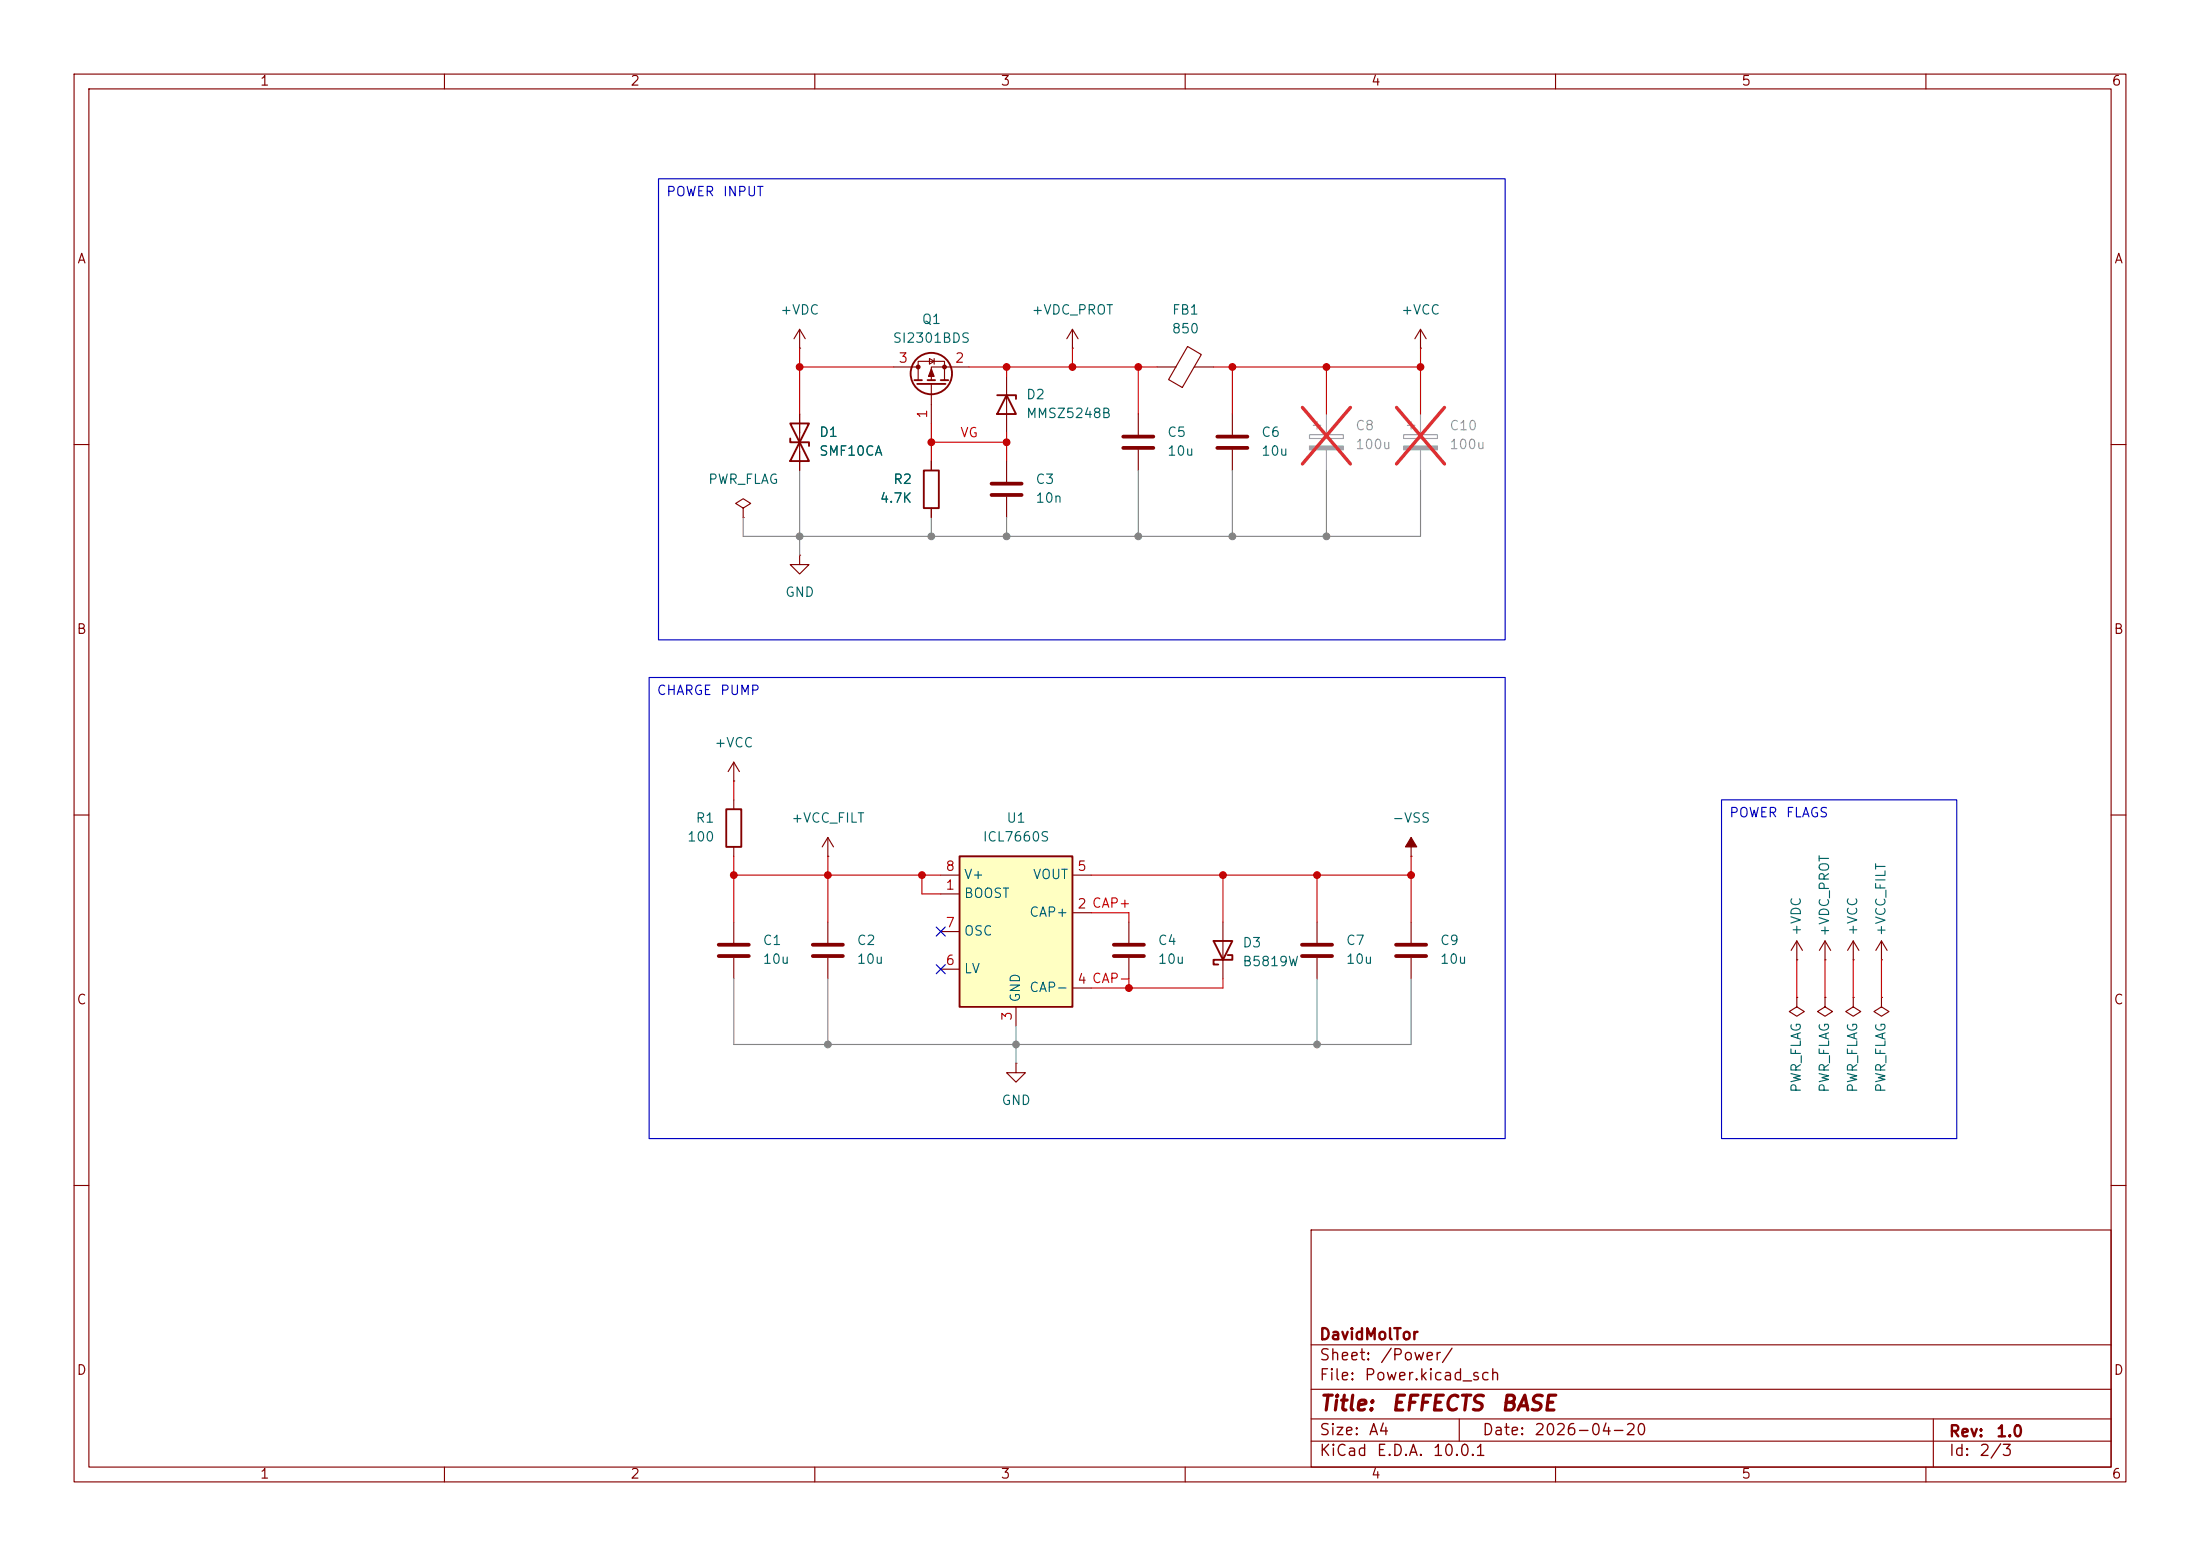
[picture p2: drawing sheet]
<svg xmlns="http://www.w3.org/2000/svg" width="297mm" height="210mm" viewBox="0 0 297 210" stroke-linecap="round" stroke-linejoin="round" font-family="sans-serif">
<g fill="none" stroke="#840000" stroke-width=".15">
<path d="M10 10h277v190h-277zM12 12h273v186h-273zM60 10v2M110 10v2M160 10v2M210 10v2M260 10v2M107.9 55.9v7.6M120.6 49.5h3.4M124 51.3v-2.5h3.5v2.5M125.5 48.4l.6 .4-.6 .3zM125.7 51.8v5.4"/>
<path d="M126.1 48.4v.7M130.8 49.5h-5.1v1.8M10 60h2M125.7 62.2v1.3M125.7 68.6v1.3M285 60h2M10 110h2M99.1 105.4h.1M99.1 102.9v2.5M99.1 108v1.2M99.1 114.3v1.3M99.1 102.9l-.8 1.2"/>
<path d="M99.1 102.9l.7 1.2M111.8 115.6h.1M111.8 113v2.6M111.8 113l-.8 1.3M111.8 113l.7 1.3M190.5 115.6h.1M190.5 113v2.6M285 110h2M99.1 124.5v2.8M99.1 129.3v2.8M111.8 124.5v2.8M111.8 129.3v2.8"/>
<path d="M152.4 124.5v2.8M152.4 129.3v2.8M165.1 124.5v7.6M177.8 124.5v2.8M177.8 129.3v2.8M190.5 124.5v2.8M190.5 129.3v2.8M242.6 129.5h.1M242.6 134.6v1.3l1 .6-1 .7-1-.7 1-.6M242.6 134.6h.1M242.6 127l-.8 1.3M242.6 127l.7 1.3"/>
<path d="M242.6 127v2.5M246.4 129.5h.1M246.4 134.6v1.3l1 .6-1 .7-1-.7 1-.6M246.4 134.6h.1M246.4 127l-.8 1.3M246.4 127l.7 1.3M246.4 127v2.5M250.2 129.5h.1M250.2 134.6v1.3l1 .6-1 .7-1-.7 1-.6M250.2 134.6h.1M250.2 127l-.8 1.3M250.2 127l.8 1.3"/>
<path d="M250.2 127v2.5M254 129.5h.1M254 134.6v1.3l1 .6-1 .7-1-.7 1-.6M254 134.6h.1M254 127l-.8 1.3M254 127l.8 1.3M254 127v2.5M10 160h2M177 166h108v32h-108zM285 160h2M60 198v2M110 198v2"/>
<path d="M160 198v2M177 194.5h108M177 191.5h108M177 187.5h108M177 181.5h108M197 191.5v3M210 198v2M260 198v2M261 191.5v6.5"/>
</g>
<g fill="none" stroke="#840000" stroke-width=".25">
<path d="M106.7 57.2h2.5l-2.5 5h2.5zM106.7 59.2v.5h2.5v.5M123.4 51.3h1.1M123.8 51.8h3.8M125.2 51.3h1M127 51.3h1M124.7 63.5h2v5.1h-2zM98 109.2h2.1v5.1h-2.1zM163.8 127h2.6l-1.3 2.5zM165.7 128.9h.7v.6h-2.6v.7h.7"/>
<circle cx="125.7" cy="50.4" r="2.79"/>
</g>
<g fill="#840000" stroke="#840000" stroke-width=".15">
<path d="M125.7 49.8l.4 1h-.8z"/>
<path d="M190.5 113l.8 1.3h-1.6z"/>
<circle cx="124" cy="49.5" r=".25"/>
<circle cx="127.5" cy="49.5" r=".25"/>
</g>
<path d="M97 127.5h4.1M97 129h4.1M109.7 127.5h4.1M109.7 129h4.1M150.4 127.5h4M150.4 129h4M175.8 127.5h4M175.8 129h4M188.5 127.5h4M188.5 129h4" fill="none" stroke="#840000" stroke-width=".51"/>
<path d="M129.5 115.6h15.3v20.3h-15.3z" fill="#ffffc2"/>
<path d="M134.6 53.3h2.6v.5M135.9 53.3l1.3 2.6h-2.6zM129.5 115.6h15.3v20.3h-15.3z" fill="none" stroke="#840000" stroke-width=".25"/>
<g fill="none" stroke="#840000" stroke-width=".15">
<path d="M107.9 47h.1M107.9 44.5l-.7 1.2M107.9 44.5l.8 1.2M107.9 44.5v2.5M107.9 55.9v2.5M135.9 50.8v7.6M144.8 47h.1M144.8 44.5l-.8 1.2M144.8 44.5l.7 1.2M144.8 44.5v2.5M153.7 55.9v2.8M156.2 49.5h2.5"/>
<path d="M160.3 46.8l1.9 1.1-2.6 4.4-1.8-1.1zM161.2 49.5h2.6M166.4 55.9v2.8M191.8 47h.1M191.8 44.5l-.8 1.2M191.8 44.5l.7 1.2M191.8 44.5v2.5M100.3 68.6l1-.7-1-.6-1 .6 1 .7v1.3M100.3 69.9h.1M107.9 74.9v1.3h1.3l-1.3 1.3-1.2-1.3h1.2M107.9 74.9h.1M107.9 61v2.5"/>
<path d="M125.7 62.2v1.3M125.7 68.6v1.3M135.9 62.2v2.8M135.9 67.1v2.8M153.7 60.7v2.8M166.4 60.7v2.8M127 118.1h2.5M144.8 118.1h2.5M127 120.7h2.5M127 130.8h2.5M127 125.7h2.5M137.2 135.9v2.5"/>
<path d="M144.8 123.2h2.5M144.8 133.4h2.5M137.2 143.5v1.3h1.2l-1.2 1.3-1.3-1.3h1.3M137.2 143.5h.1"/>
</g>
<path d="M151.6 58.9h4.1M164.3 58.9h4.1M133.9 65.3h4M133.9 66.8h4M151.6 60.5h4.1M164.3 60.5h4.1" fill="none" stroke="#840000" stroke-width=".51"/>
<path d="M176.8 58.7h4.6v.5h-4.6zM177.3 57.4h1M177.8 56.9v1M179.1 55.9v2.8M189.5 58.7h4.6v.5h-4.6zM190 57.4h1M190.5 56.9v1M191.8 55.9v2.8M179.1 60.7v2.8M191.8 60.7v2.8" fill="none" stroke="#a1a1a1" stroke-width=".15"/>
<g fill="#a1a1a1" stroke="#a1a1a1" stroke-width=".15">
<path d="M176.8 60.2h4.6v.5h-4.6z"/>
<path d="M189.5 60.2h4.6v.5h-4.6z"/>
</g>
<path d="M175.8 55l6.5 7.6M182.3 55l-6.5 7.6M188.5 55l6.5 7.6M195 55l-6.5 7.6" fill="none" stroke="#e12e31" stroke-width=".46"/>
<g fill="none" stroke="#c20000" stroke-width=".15">
<path d="M107.9 49.5h12.7M107.9 47v8.9M125.7 57.2v5M125.7 59.7h10.2M130.8 49.5h25.4M135.9 49.5v1.3M135.9 58.4v3.8M144.8 47v2.5M153.7 49.5v6.4M163.8 49.5h28M166.4 49.5v6.4M179.1 49.5v6.4"/>
<path d="M191.8 47v8.9M99.1 118.1h27.9M99.1 105.4v2.6M99.1 115.6v8.9M111.8 115.6v8.9M124.5 118.1v2.6h2.5M147.3 118.1h43.2M165.1 118.1v6.4M177.8 118.1v6.4M190.5 115.6v8.9M147.3 123.2h5.1v1.3M152.4 132.1v1.3"/>
<path d="M165.1 132.1v1.3h-17.8M242.6 129.5v5.1M246.4 129.5v5.1M250.2 129.5v5.1M254 129.5v5.1"/>
</g>
<path d="M107.9 63.5v11.4M125.7 69.9v2.5M135.9 69.9v2.5M153.7 63.5v8.9M166.4 63.5v8.9M179.1 63.5v8.9M191.8 63.5v8.9h-91.5v-2.5M99.1 132.1v8.9h91.4v-8.9M111.8 132.1v8.9M137.2 138.4v5.1M177.8 132.1v8.9" fill="none" stroke="#848484" stroke-width=".15"/>
<path d="M126.4 125.1l1.2 1.2M126.4 130.2l1.2 1.2M127.6 125.1l-1.2 1.2M127.6 130.2l-1.2 1.2" fill="none" stroke="#000084" stroke-width=".15"/>
<path d="M88.9 24.1h114.3v62.3h-114.3zM87.6 91.4h115.6v62.3h-115.6zM232.4 108h31.8v45.7h-31.8z" fill="none" stroke="#0000c2" stroke-width=".15"/>
<g fill="#c20000" stroke="#c20000" stroke-width=".14">
<circle cx="190.5" cy="118.1" r=".46"/>
<circle cx="152.4" cy="133.4" r=".46"/>
<circle cx="111.8" cy="118.1" r=".46"/>
<circle cx="99.1" cy="118.1" r=".46"/>
<circle cx="124.5" cy="118.1" r=".46"/>
<circle cx="166.4" cy="49.5" r=".46"/>
<circle cx="179.1" cy="49.5" r=".46"/>
<circle cx="191.8" cy="49.5" r=".46"/>
<circle cx="165.1" cy="118.1" r=".46"/>
<circle cx="177.8" cy="118.1" r=".46"/>
<circle cx="107.9" cy="49.5" r=".46"/>
<circle cx="125.7" cy="59.7" r=".46"/>
<circle cx="135.9" cy="59.7" r=".46"/>
<circle cx="153.7" cy="49.5" r=".46"/>
<circle cx="144.8" cy="49.5" r=".46"/>
<circle cx="135.9" cy="49.5" r=".46"/>
</g>
<g fill="#848484" stroke="#848484" stroke-width=".14">
<circle cx="177.8" cy="141" r=".46"/>
<circle cx="137.2" cy="141" r=".46"/>
<circle cx="111.8" cy="141" r=".46"/>
<circle cx="166.4" cy="72.4" r=".46"/>
<circle cx="153.7" cy="72.4" r=".46"/>
<circle cx="179.1" cy="72.4" r=".46"/>
<circle cx="125.7" cy="72.4" r=".46"/>
<circle cx="135.9" cy="72.4" r=".46"/>
<circle cx="107.9" cy="72.4" r=".46"/>
</g>
<g font-size="2" fill="#840000">
<text x="178" y="190.9">Title:</text>
<text x="187.7" y="190.9">EFFECTS</text>
<text x="202.5" y="190.9">BASE</text>
</g>
<g font-size="1.5" fill="#840000">
<text x="178" y="184">Sheet:</text>
<text x="178" y="181.2">DavidMolTor</text>
<text x="186.2" y="184">/Power/</text>
<text x="178" y="186.7">File:</text>
<text x="184.1" y="186.7">Power.kicad_sch</text>
<text x="178" y="196.9">KiCad</text>
<text x="178" y="194.1">Size:</text>
<text x="184.7" y="194.1">A4</text>
<text x="185.7" y="196.9">E.D.A.</text>
<text x="193.3" y="196.9">10.0.1</text>
<text x="200" y="194.1">Date:</text>
<text x="207" y="194.1">2026-04-20</text>
<text x="263" y="194.3">Rev:</text>
<text x="263" y="196.9">Id:</text>
<text x="267.1" y="196.9">2/3</text>
<text x="269.4" y="194.3">1.0</text>
</g>
<g font-size="1.3" fill="#840000">
<text x="35" y="11.9">1</text>
<text x="85" y="11.9">2</text>
<text x="135" y="11.9">3</text>
<text x="185" y="11.9">4</text>
<text x="235" y="11.9">5</text>
<text x="285" y="11.9">6</text>
<text x="10.3" y="35.9">A</text>
<text x="285.3" y="35.9">A</text>
<text x="10.3" y="85.9">B</text>
<text x="285.3" y="85.9">B</text>
<text x="10.3" y="135.9">C</text>
<text x="285.3" y="135.9">C</text>
<text x="10.3" y="185.9">D</text>
<text x="285.3" y="185.9">D</text>
<text x="35" y="199.9">1</text>
<text x="85" y="199.9">2</text>
<text x="135" y="199.9">3</text>
<text x="185" y="199.9">4</text>
<text x="235" y="199.9">5</text>
<text x="285" y="199.9">6</text>
</g>
<g font-size="1.3" fill="#0000c2">
<text x="89.9" y="26.8">POWER</text>
<text x="97.5" y="26.8">INPUT</text>
<text x="88.6" y="94.1">CHARGE</text>
<text x="97.1" y="94.1">PUMP</text>
<text x="233.4" y="110.6">POWER</text>
<text x="241" y="110.6">FLAGS</text>
</g>
<g font-size="1.3" fill="#006464">
<text x="105.2" y="42.8">+VDC</text>
<text x="120.4" y="46.6">SI2301BDS</text>
<text x="124.4" y="44">Q1</text>
<text x="139.2" y="42.8">+VDC_PROT</text>
<text x="158.1" y="45.3">850</text>
<text x="158.1" y="42.8">FB1</text>
<text x="189.1" y="42.8">+VCC</text>
<text x="110.5" y="59.3">D1</text>
<text x="138.4" y="54.2">D2</text>
<text x="138.4" y="56.7">MMSZ5248B</text>
<text x="157.5" y="59.3">C5</text>
<text x="170.2" y="59.3">C6</text>
<text x="95.5" y="65.6">PWR_FLAG</text>
<text x="110.5" y="61.8">SMF10CA</text>
<text x="120.5" y="65.6">R2</text>
<text x="139.7" y="65.6">C3</text>
<text x="157.5" y="61.8">10u</text>
<text x="170.2" y="61.8">10u</text>
<text x="118.7" y="68.2">4.7K</text>
<text x="139.7" y="68.2">10n</text>
<text x="105.9" y="80.9">GND</text>
<text x="96.4" y="101.2">+VCC</text>
<text x="92.7" y="113.9">100</text>
<text x="93.8" y="111.4">R1</text>
<text x="106.7" y="111.4">+VCC_FILT</text>
<text x="132.6" y="113.9">ICL7660S</text>
<text x="135.8" y="111.4">U1</text>
<text x="187.9" y="111.4">-VSS</text>
<text x="130" y="119">V+</text>
<text x="139.4" y="119">VOUT</text>
<text x="130" y="121.5">BOOST</text>
<text x="138.9" y="124.1">CAP+</text>
<text x="102.9" y="127.9">C1</text>
<text x="102.9" y="130.4">10u</text>
<text x="115.6" y="127.9">C2</text>
<text x="115.6" y="130.4">10u</text>
<text x="130" y="131.7">LV</text>
<text x="130" y="126.6">OSC</text>
<text x="156.2" y="127.9">C4</text>
<text x="156.2" y="130.4">10u</text>
<text x="167.6" y="128.2">D3</text>
<text x="167.6" y="130.7">B5819W</text>
<text x="181.6" y="127.9">C7</text>
<text x="181.6" y="130.4">10u</text>
<text x="194.3" y="127.9">C9</text>
<text x="194.3" y="130.4">10u</text>
<text x="243.4" y="126.4" transform="rotate(-90 243.4 126.4)">+VDC</text>
<text x="247.2" y="126.5" transform="rotate(-90 247.2 126.5)">+VDC_PROT</text>
<text x="251.1" y="126.4" transform="rotate(-90 251.1 126.4)">+VCC</text>
<text x="254.9" y="126.4" transform="rotate(-90 254.9 126.4)">+VCC_FILT</text>
<text x="138" y="135.4" transform="rotate(-90 138 135.4)">GND</text>
<text x="138.9" y="134.2">CAP-</text>
<text x="135.1" y="149.5">GND</text>
<text x="243.4" y="147.6" transform="rotate(-90 243.4 147.6)">PWR_FLAG</text>
<text x="247.2" y="147.6" transform="rotate(-90 247.2 147.6)">PWR_FLAG</text>
<text x="251.1" y="147.6" transform="rotate(-90 251.1 147.6)">PWR_FLAG</text>
<text x="254.9" y="147.6" transform="rotate(-90 254.9 147.6)">PWR_FLAG</text>
</g>
<g font-size="1.3" fill="#a90000">
<text x="121.2" y="49.3">3</text>
<text x="128.8" y="49.3">2</text>
<text x="125.5" y="56.6" transform="rotate(-90 125.5 56.6)">1</text>
<text x="127.6" y="117.9">8</text>
<text x="145.3" y="117.9">5</text>
<text x="127.6" y="120.4">1</text>
<text x="127.6" y="125.5">7</text>
<text x="145.3" y="122.9">2 CAP+</text>
<text x="127.6" y="130.6">6</text>
<text x="136.9" y="137.9" transform="rotate(-90 136.9 137.9)">3</text>
<text x="145.3" y="133.1">4 CAP-</text>
</g>
<text font-size="1.3" fill="#c20000" x="129.5" y="59.3">VG</text>
<g font-size="1.3" fill="#989898">
<text x="182.9" y="58.4">C8</text>
<text x="195.6" y="58.4">C10</text>
<text x="182.9" y="60.9">100u</text>
<text x="195.6" y="60.9">100u</text>
</g>
</svg>
